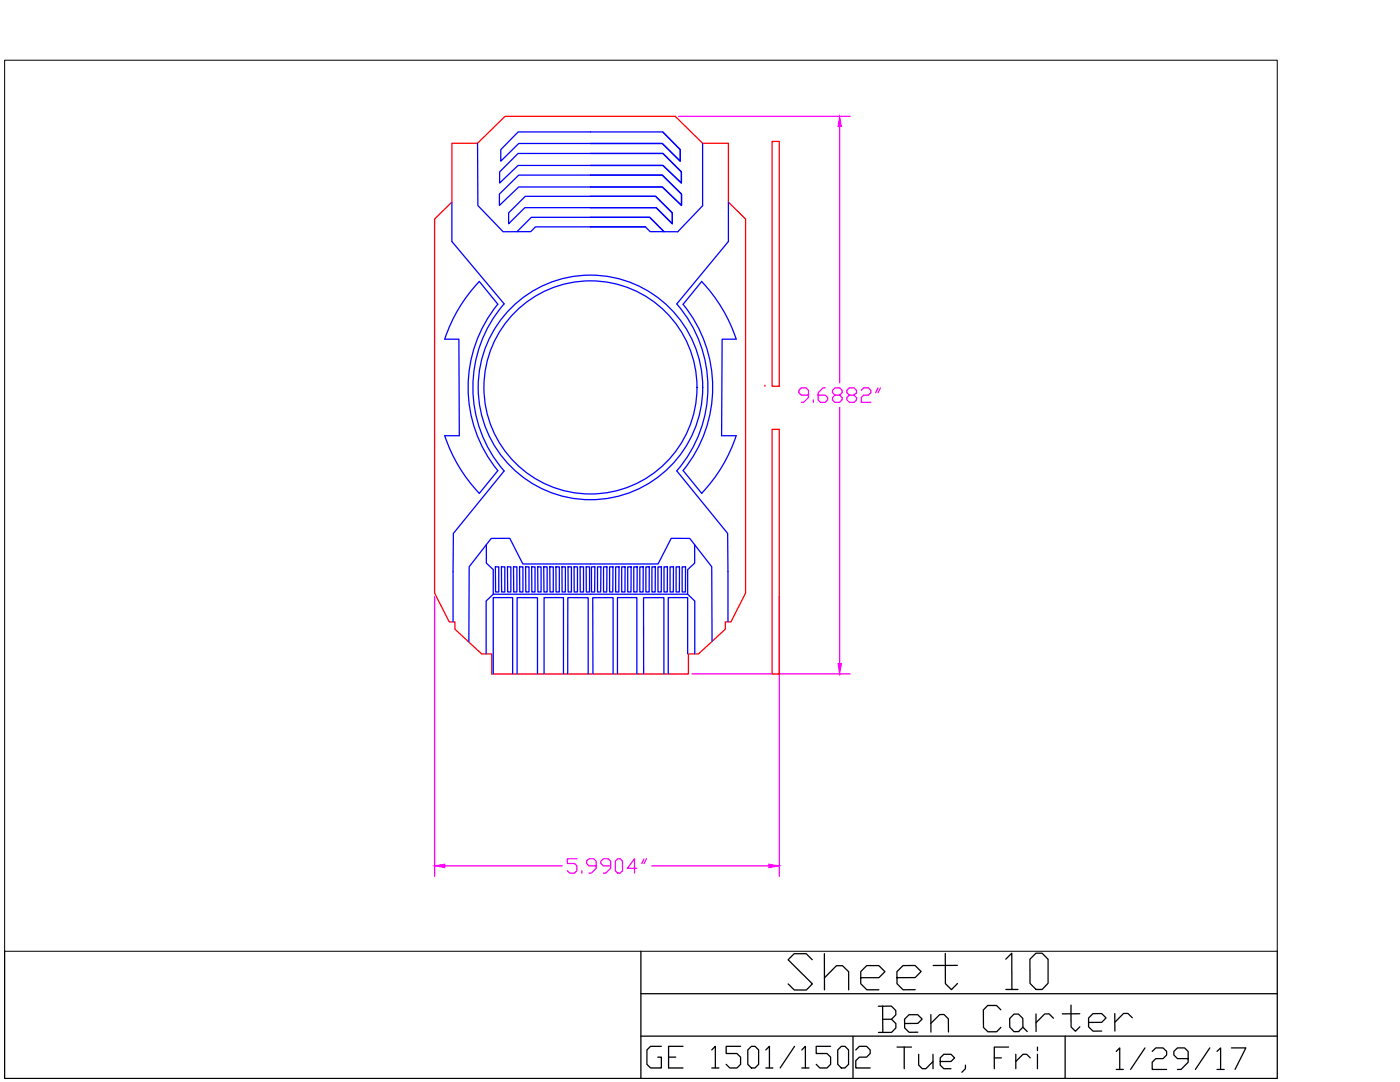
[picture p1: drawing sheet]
<svg xmlns="http://www.w3.org/2000/svg" width="279mm" height="216mm" viewBox="0 0 279 216" stroke-linecap="round" stroke-linejoin="round" font-family="sans-serif">
<!-- layer: CUT -->
<path d="M90.2 28.6h5.1l5.5-5.4h34l5.4 5.4h5.2v11.7l3.4 3.4v74.6l-2.9 5.8h-1.1v1.5l-5.4 4.9h-2v4h-39.3v-4h-2l-5.3-4.9v-1.5h-1.1l-3-5.8v-74.6l3.5-3.4zM154.1 28.2h1.4v48.9h-1.4zM152.6 77.1h.1M154.1 85.7h1.4v48.8h-1.4z" fill="none" stroke="#f00" stroke-width=".25"/>
<!-- layer: SCORE -->
<g fill="none" stroke="#00f" stroke-width=".25">
<path d="M95.3 28.6l.1 12.4 5 5.2h5.5l1-.9h10.9M99.7 38.7l3.8-3.8h28.7l3.8 3.8v2.3l-3.8-3.7h-28.7l-3.8 3.7zM99.7 34.3l3.7-3.7h28.9l3.7 3.7v2.2l-3.7-3.5h-28.9l-3.7 3.5zM103.4 26.3h28.9l3.5 3.6v2.3l-3.6-3.6h-28.7l-3.6 3.6v-2.3zM132.3 26.3l3.5 3.6v2.3l-3.6-3.6h-14.4M140.2 28.6v12.5l-4.9 5.1h-5.6l-.9-.9h-11M90.2 40.3v7.9l10.4 12.4M95.6 56.1l3.8 4.6M95.7 56.2a30.6 30.6 0 0 0-6.9 11.5M101.5 42.5l3.3-3.3h26l3.4 3.3v2.2l-3.2-3.3h-26.3l-3.2 3.3zM103.2 46.2l2.8-2.8h23.7l2.8 2.8M117.8 45.3h11"/>
<path d="M140 56.2a30.6 30.6 0 0 1 6.9 11.5M140.1 56.1l-3.8 4.6a26.2 26.2 0 0 1 0 33.2l3.8 4.6M145.4 40.3v7.9l-10.3 12.4a25.5 25.5 0 0 1 0 33.4l10.1 12.4 .1 17.7M88.8 67.7h2.8l.1 19.2h-2.9a30.4 30.4 0 0 0 6.9 11.5l3.7-4.5M99.3 60.7a26.2 26.2 0 0 0 0 33.2M100.6 60.6a25.4 25.4 0 0 0 0 33.4M146.9 67.7h-2.8l-.1 19.2h2.9a30.4 30.4 0 0 1-6.9 11.5M100.6 94l-10.1 12.4-.1 17.7M97.1 108.7v3.7l1.3 1.3v4.9h38.8v-4.9l1.4-1.3v-3.7M98.4 118.6l-1.4 1.3v10.6M98.9 113.1h.6v5h-.6zM100.1 113.1h.6v5h-.6z"/>
<path d="M101.3 113.1h.7v5h-.7zM102.5 113.1h.7v5h-.7zM103.7 113.1h.7v5h-.7zM104.9 113.1h.7v5h-.7zM106.1 113.1h.7v5h-.7zM107.3 113.1h.7v5h-.6zM108.5 113.1h.7v5h-.6zM109.7 113.1h.7v5h-.6zM110.9 113.1h.7v5h-.6zM112.2 113.1h.6v5h-.6zM113.4 113.1h.6v5h-.6zM114.6 113.1h.6v5h-.6z"/>
<path d="M115.8 113.1h.7v5h-.7zM117 113.1h.7v5h-.7zM118 113.1h.7v5h-.7zM119.2 113.1h.7v5h-.7zM120.5 113.1h.6v5h-.6zM121.7 113.1h.6v5h-.6zM122.9 113.1h.6v5h-.6zM124.1 113.1h.6v5h-.6zM125.3 113.1h.7l-.1 5h-.6zM126.5 113.1h.7l-.1 5h-.6zM127.7 113.1h.7l-.1 5h-.6zM128.9 113.1h.7v5h-.7z"/>
<path d="M130.1 113.1h.7v5h-.7zM131.3 113.1h.7v5h-.7zM132.5 113.1h.7v5h-.7zM133.7 113.1h.7v5h-.7zM134.9 113.1h.7v5h-.7zM136.1 113.1h.7v5h-.7zM137.2 118.6l1.5 1.3v10.6M98.4 134.5v-15.3h3.9v15.3M103.2 134.5v-15.3l4.1 .1v15.2M108.6 134.5v-15.3h3.9v15.3M113.3 134.5v-15.3l4.1 .1v15.2M118.3 134.5v-15.2l4.1-.1v15.3"/>
<path d="M123.2 134.5v-15.3h3.9v15.3M128.5 134.5l-.1-15.2 4.1-.1v15.3M137.2 130.5v-11.3h-3.8v15.3M142.1 128l-.1-14.9-4.3-5.7h-3.7l-2.7 5.1h-27l-2.6-5.1h-3.7l-4.4 5.7v15"/>
<circle cx="117.8" cy="77.3" r="22.4"/>
<circle cx="117.8" cy="77.3" r="21.3"/>
</g>
<!-- layer: Dims -->
<g fill="none" stroke="#f0f" stroke-width=".25">
<path d="M135.5 23.2h34.1M167.6 25.3v51.1M161.3 78.8h-1.4l-.5-.4v-.5l.5-.5h1l.4 .5v1.4l-.9 1h-.5M162.3 79.8v.5M164.7 77.4h-.5l-.9 1v1.4l.4 .5h1l.5-.5v-.5l-.5-.5h-1.4M166.6 78.8l-.4-.4v-.5l.4-.5h1l.5 .5v.5l-.5 .4h-1l-.4 .5v.5l.4 .5h1l.5-.5v-.5l-.5-.5M169.5 78.8l-.5-.4v-.5l.5-.5h.9l.5 .5v.5l-.5 .4h-.9l-.5 .5v.5l.5 .5h.9l.5-.5v-.5l-.5-.5M171.9 77.9l.5-.5h.9l.5 .5v.5l-.5 .4h-.9l-.5 .5v1h1.9M175.2 77.4l-.5 1M175.7 77.4l-.5 1M167.6 81.3v51.1M86.7 119.1v55.8"/>
<path d="M155.5 119.1v55.8M138.1 134.5h31.5M88.8 172.8h23.4M115.1 171.4h-1.9v.9h1.5l.4 .5v1l-.4 .4h-1l-.5-.4M116.1 173.8v.4M119 172.8h-1.5l-.4-.5v-.5l.4-.4h1l.5 .4v1.5l-1 .9h-.5M121.8 172.8h-1.4l-.5-.5v-.5l.5-.4h1l.4 .4v1.5l-.9 .9h-.5M122.8 171.8l.5-.4h.5l.4 .4v2l-.4 .4h-.5l-.5-.4zM127.1 173.3h-1.9l1.4-1.9v2.8M128.5 171.4l-.4 .9M129 171.4l-.5 .9M130.1 172.8h23.4"/>
</g>
<g fill="#f0f" stroke="#f0f" stroke-width=".2">
<path d="M86.7 172.8l2.1-.4v.7z"/>
<path d="M153.5 172.4l2 .4-2 .3z"/>
<path d="M167.6 23.2l.3 2.1h-.7z"/>
<path d="M167.2 132.4h.7l-.3 2.1z"/>
</g>
<!-- layer: 0 -->
<path d="M.9 12h254v177.8h-254z" fill="none" stroke="#000" stroke-width=".2"/>
<path d="M.9 189.8v25.4h254v-25.4M127.9 189.8v25.4M127.9 198.3h127M127.9 206.7h127M212.6 206.7v8.5" fill="none" stroke="#000" stroke-width=".25"/>
<text font-size="11.5" x="156.3" y="198.6">Sheet 10</text>
<text font-size="9.3" x="174.3" y="207.1">Ben Carter</text>
<text font-size="8.8" x="178.2" y="215.2">Tue, Fri</text>
<text font-size="8.4" x="128.1" y="214.5">GE 1501/1502</text>
<text font-size="7.9" x="221.9" y="214.5">1/29/17</text>
</svg>
